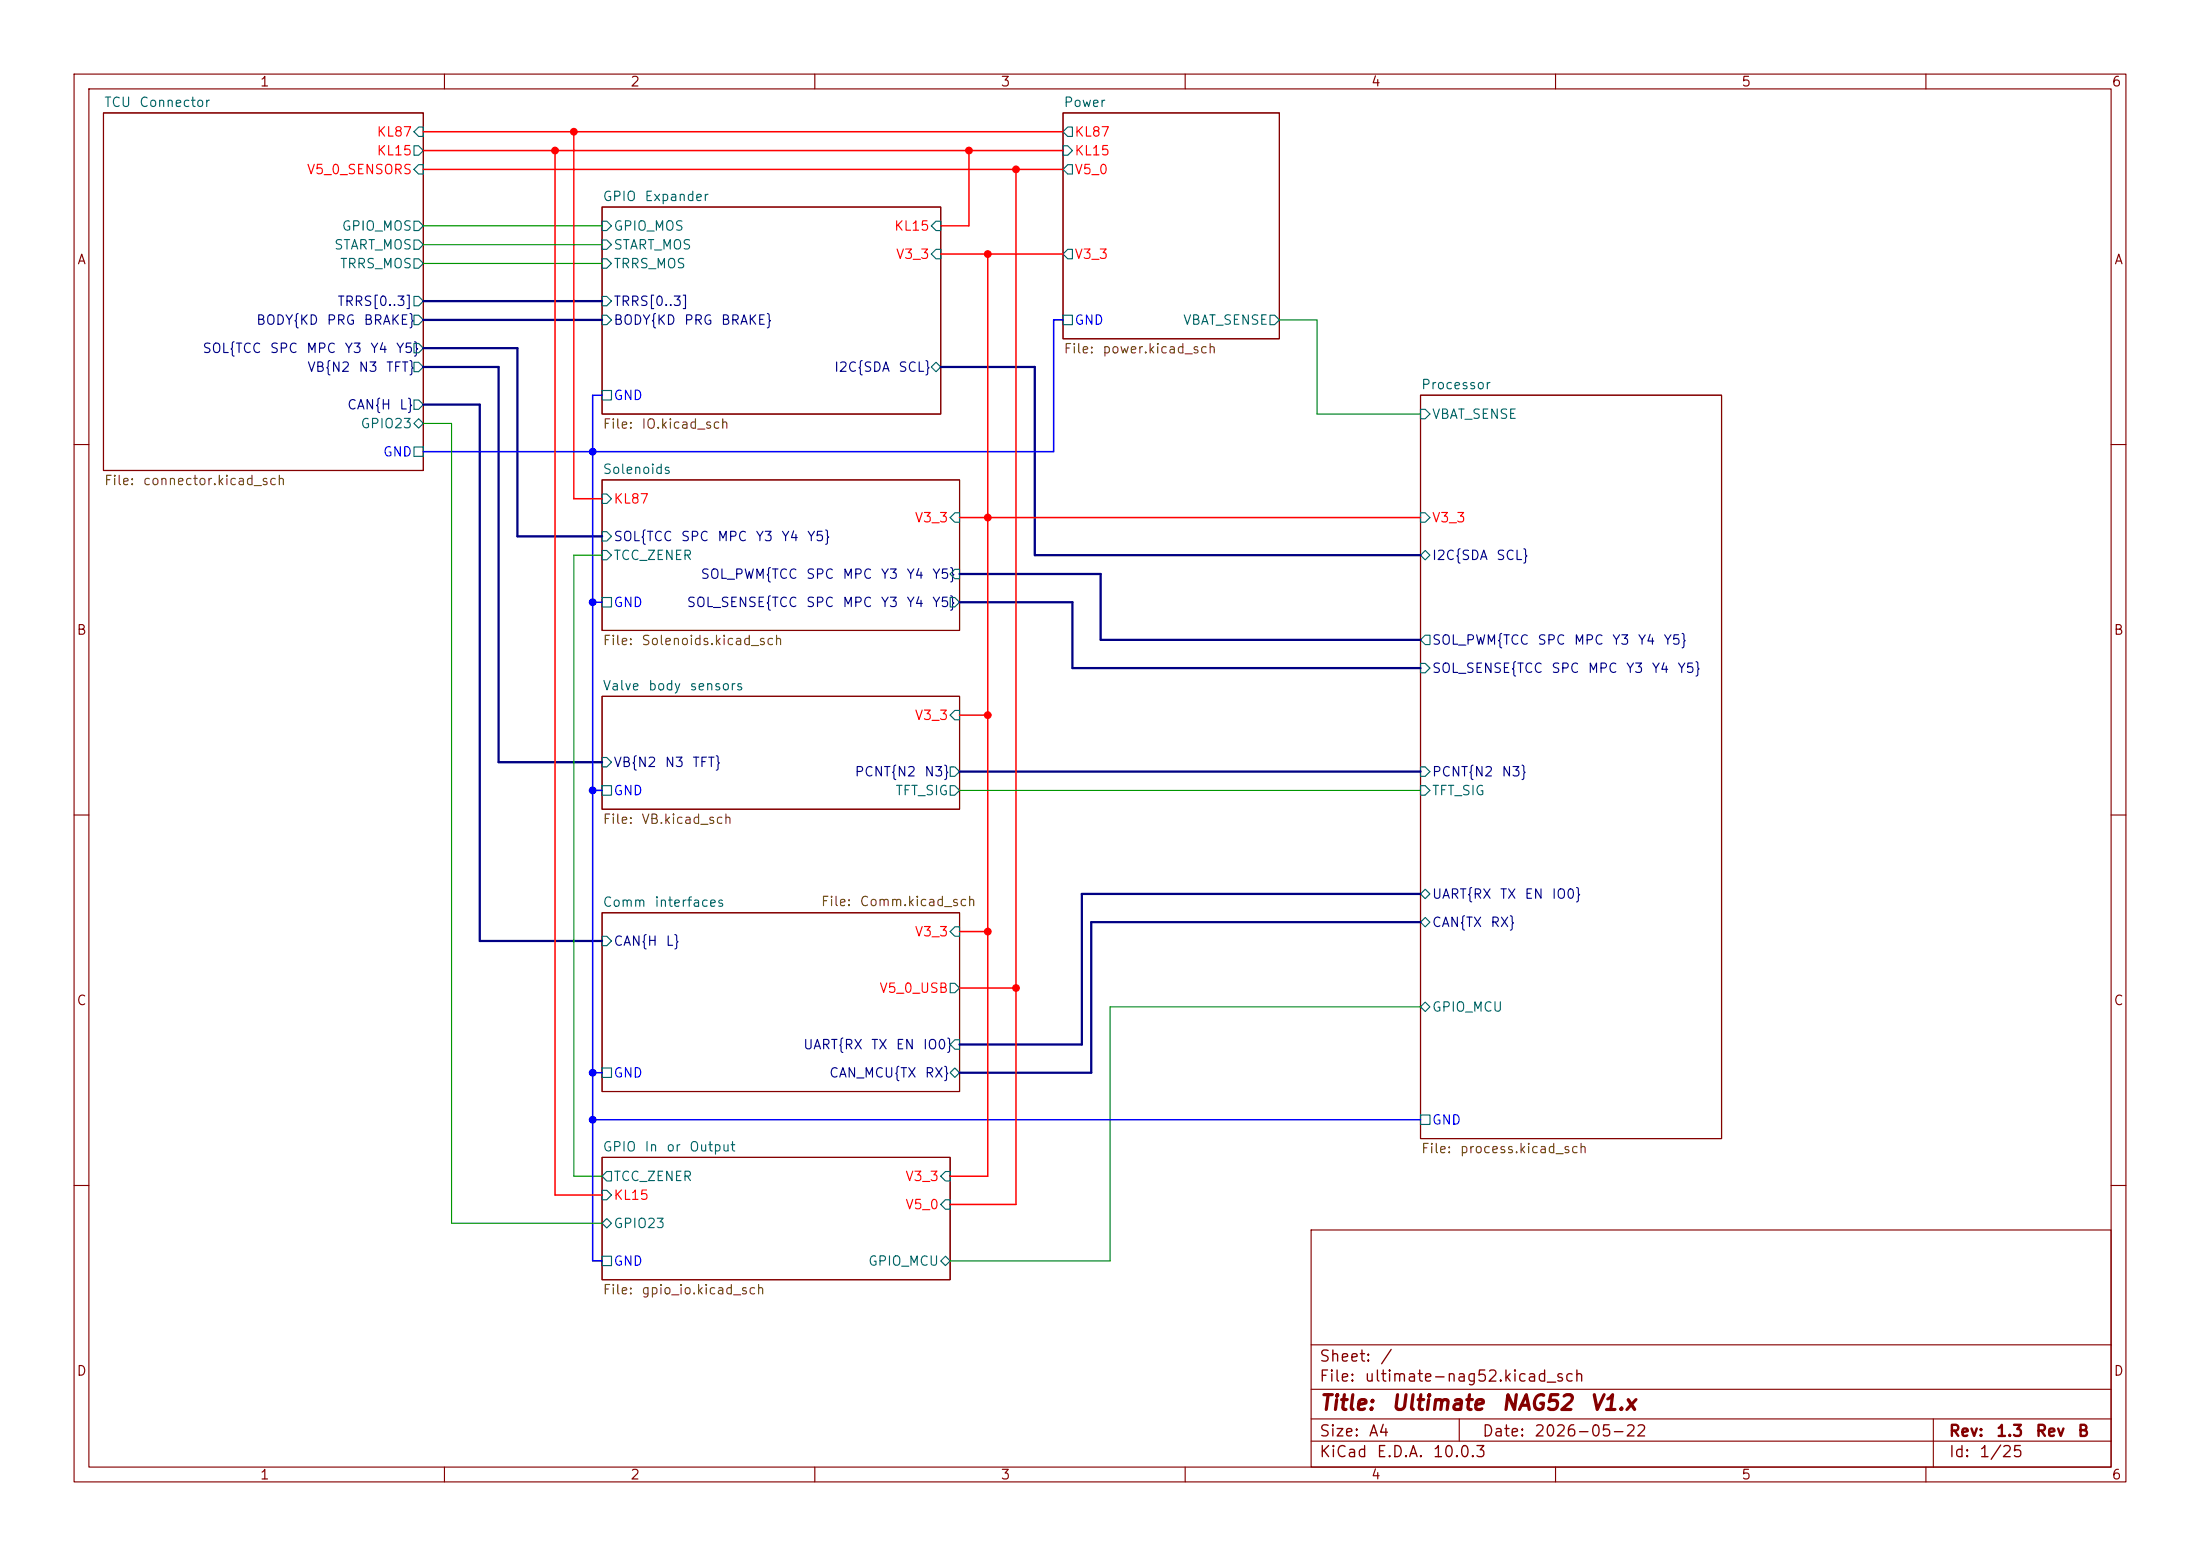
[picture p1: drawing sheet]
<svg xmlns="http://www.w3.org/2000/svg" width="297mm" height="210mm" viewBox="0 0 297 210" stroke-linecap="round" stroke-linejoin="round" font-family="sans-serif">
<g fill="none" stroke="#840000" stroke-width=".15">
<path d="M10 10h277v190h-277zM12 12h273v186h-273zM14 15.2h43.1v48.3h-43.1zM60 10v2M110 10v2M143.5 15.2h29.2v30.5h-29.2zM160 10v2M210 10v2M260 10v2M81.3 27.9h45.7v28h-45.7zM191.8 53.3h40.6v100.4h-40.6zM10 60h2"/>
<path d="M81.3 64.8h48.2v20.3h-48.2zM285 60h2M81.3 94h48.2v15.2h-48.2zM10 110h2M285 110h2M81.3 123.2h48.2v24.1h-48.2zM81.3 156.2h47v16.5h-47zM10 160h2M177 166h108v32h-108zM285 160h2M60 198v2M110 198v2"/>
<path d="M160 198v2M177 194.5h108M177 191.5h108M177 187.5h108M177 181.5h108M197 191.5v3M210 198v2M260 198v2M261 191.5v6.5"/>
</g>
<g fill="none" stroke="#006464" stroke-width=".15">
<path d="M55.9 17.8l.6-.7h.6v1.3h-.6zM55.9 19.7h.6l.6 .6-.6 .7h-.6zM143.5 19.7h.6l.7 .6-.7 .7h-.6zM144.1 17.1h.7v1.3h-.7l-.6-.6zM55.9 29.8h.6l.6 .7-.6 .6h-.6zM55.9 32.4h.6l.6 .6-.6 .7h-.6zM55.9 34.9h.6l.6 .7-.6 .6h-.6zM56.5 22.2h.6v1.3h-.6l-.6-.6zM81.3 29.8h.6l.6 .7-.6 .6h-.6zM81.3 32.4h.6l.6 .6-.6 .7h-.6zM81.3 34.9h.6l.6 .7-.6 .6h-.6zM126.4 33.7h.6v1.2h-.6l-.7-.6z"/>
<path d="M126.4 29.8h.6v1.3h-.6l-.7-.6zM144.1 22.2h.7v1.3h-.7l-.6-.6zM144.1 33.7h.7v1.2h-.7l-.6-.6zM55.9 57.2l.6-.7 .6 .7-.6 .6zM55.9 42.5h.6l.6 .7-.6 .6h-.6zM55.9 54h.6l.6 .6-.6 .6h-.6zM55.9 40h.6l.6 .6-.6 .7h-.6zM55.9 46.4h.6l.6 .6-.6 .6h-.6zM55.9 48.9h.6l.6 .6-.6 .7h-.6zM81.3 52.7h1.2v1.3h-1.2zM81.3 42.5h.6l.6 .7-.6 .6h-.6zM81.3 40h.6l.6 .6-.6 .7h-.6z"/>
<path d="M125.7 49.5l.7-.6 .6 .6-.6 .7zM143.5 42.5h1.3v1.3h-1.3zM171.4 42.5h.7l.6 .7-.6 .6h-.7zM191.8 55.2h.6l.6 .7-.6 .6h-.6zM55.9 60.3h1.2v1.3h-1.2zM81.3 66.7h.6l.6 .6-.6 .6h-.6zM81.3 71.8h.6l.6 .6-.6 .6h-.6zM81.3 74.3h.6l.6 .6-.6 .7h-.6zM128.9 69.2h.6v1.3h-.6l-.6-.6zM128.9 76.8h.6v1.3h-.6l-.6-.6zM191.8 69.2h.6l.6 .7-.6 .6h-.6zM192.4 74.3l.6 .6-.6 .7-.6-.7z"/>
<path d="M81.3 80.6h1.2v1.3h-1.2zM128.3 80.6h.6l.6 .7-.6 .6h-.6zM128.9 95.9h.6v1.3h-.6l-.6-.7zM191.8 89.5h.6l.6 .7-.6 .6h-.6zM192.4 85.7h.6v1.3h-.6l-.6-.6zM81.3 106h1.2v1.3h-1.2zM81.3 102.2h.6l.6 .7-.6 .6h-.6zM128.3 106h.6l.6 .7-.6 .6h-.6zM128.3 103.5h.6l.6 .6-.6 .7h-.6zM191.8 103.5h.6l.6 .6-.6 .7h-.6zM191.8 106h.6l.6 .7-.6 .6h-.6zM81.3 126.4h.6l.6 .6-.6 .6h-.6z"/>
<path d="M128.3 132.7h.6l.6 .7-.6 .6h-.6zM128.9 125.1h.6v1.3h-.6l-.6-.7zM191.8 124.5l.6-.7 .6 .7-.6 .6zM191.8 135.9l.6-.6 .6 .6-.6 .6zM192.4 120l.6 .7-.6 .6-.6-.6zM81.3 144.1h1.2v1.3h-1.2zM81.9 158.1h.6v1.3h-.6l-.6-.6zM127.6 158.1h.7v1.3h-.7l-.6-.6zM128.3 144.8l.6-.7 .6 .7-.6 .6zM128.9 140.3h.6v1.3h-.6l-.6-.6zM191.8 150.5h1.2v1.3h-1.2zM81.3 169.5h1.2v1.3h-1.2z"/>
<path d="M81.3 160.7h.6l.6 .6-.6 .6h-.6zM81.9 164.5l.6 .6-.6 .6-.6-.6zM127 170.2l.6-.7 .7 .7-.7 .6zM127.6 161.9h.7v1.3h-.7l-.6-.6z"/>
</g>
<path d="M57.1 47h12.7v25.4h11.5M57.1 43.2h24.2M57.1 54.6h7.7v72.4h16.5M57.1 49.5h10.2v53.4h14M57.1 40.6h24.2M127 49.5h12.7v25.4h52.1M129.5 77.5h19.1v8.9h43.2M129.5 81.3h15.3v8.9h47M129.5 104.1h62.3M191.8 120.7h-45.8v20.3h-16.5M191.8 124.5h-44.5v20.3h-17.8" fill="none" stroke="#000084" stroke-width=".3"/>
<path d="M57.1 30.5h24.2M57.1 35.6h24.2M57.1 33h24.2M57.1 57.2h3.9v107.9h20.3M172.7 43.2h5.1v12.7h14M81.3 74.9h-3.8v83.9h3.8M129.5 106.7h62.3M191.8 135.9h-41.9v34.3h-21.6" fill="none" stroke="#009600" stroke-width=".15"/>
<path d="M81.3 53.3h-1.3v116.9h1.3M143.5 43.2h-1.3v17.8h-85.1M80 81.3h1.3M80 106.7h1.3M80 144.8h1.3M80 151.1h111.8" fill="none" stroke="#00f" stroke-width=".2"/>
<g fill="none" stroke="#f00" stroke-width=".2">
<path d="M57.1 17.8h86.4M77.5 17.8v49.5h3.8M57.1 22.9h86.4M57.1 20.3h86.4M74.9 20.3v141h6.4M127 34.3h16.5M130.8 20.3v10.2h-3.8M133.3 34.3v124.5h-5M137.2 22.9v139.7h-8.9M129.5 69.9h62.3M129.5 96.5h3.8M129.5 133.4h7.7"/>
<path d="M129.5 125.7h3.8"/>
</g>
<g fill="#f00" stroke="#f00" stroke-width=".14">
<circle cx="133.3" cy="96.5" r=".46"/>
<circle cx="133.3" cy="125.7" r=".46"/>
<circle cx="137.2" cy="133.4" r=".46"/>
<circle cx="74.9" cy="20.3" r=".46"/>
<circle cx="77.5" cy="17.8" r=".46"/>
<circle cx="133.3" cy="69.9" r=".46"/>
<circle cx="133.3" cy="34.3" r=".46"/>
<circle cx="137.2" cy="22.9" r=".46"/>
<circle cx="130.8" cy="20.3" r=".46"/>
</g>
<g fill="#00f" stroke="#00f" stroke-width=".14">
<circle cx="80" cy="106.7" r=".46"/>
<circle cx="80" cy="144.8" r=".46"/>
<circle cx="80" cy="151.1" r=".46"/>
<circle cx="80" cy="61" r=".46"/>
<circle cx="80" cy="81.3" r=".46"/>
</g>
<g font-size="2" fill="#840000">
<text x="178" y="190.8">Title:</text>
<text x="187.7" y="190.8">Ultimate</text>
<text x="202.6" y="190.8">NAG52</text>
<text x="214.5" y="190.8">V1.x</text>
</g>
<g font-size="1.5" fill="#840000">
<text x="178" y="184.2">Sheet:</text>
<text x="186.2" y="184.2">/</text>
<text x="178" y="186.9">File:</text>
<text x="184.1" y="186.9">ultimate-nag52.kicad_sch</text>
<text x="178" y="197.1">KiCad</text>
<text x="178" y="194.3">Size:</text>
<text x="184.7" y="194.3">A4</text>
<text x="185.7" y="197.1">E.D.A.</text>
<text x="193.3" y="197.1">10.0.3</text>
<text x="200" y="194.3">Date:</text>
<text x="207" y="194.3">2026-05-22</text>
<text x="263" y="194.3">Rev:</text>
<text x="263" y="197.1">Id:</text>
<text x="267.1" y="197.1">1/25</text>
<text x="269.4" y="194.3">1.3</text>
<text x="274.7" y="194.3">Rev</text>
<text x="280.4" y="194.3">B</text>
</g>
<g font-size="1.3" fill="#840000">
<text x="35" y="12">1</text>
<text x="85" y="12">2</text>
<text x="135" y="12">3</text>
<text x="185" y="12">4</text>
<text x="235" y="12">5</text>
<text x="285" y="12">6</text>
<text x="10.3" y="36">A</text>
<text x="285.3" y="36">A</text>
<text x="10.3" y="86">B</text>
<text x="285.3" y="86">B</text>
<text x="10.3" y="136">C</text>
<text x="285.3" y="136">C</text>
<text x="10.3" y="186">D</text>
<text x="285.3" y="186">D</text>
<text x="35" y="200">1</text>
<text x="85" y="200">2</text>
<text x="135" y="200">3</text>
<text x="185" y="200">4</text>
<text x="235" y="200">5</text>
<text x="285" y="200">6</text>
</g>
<g font-size="1.3" fill="#006464">
<text x="14" y="14.8">TCU</text>
<text x="18.7" y="14.8">Connector</text>
<text x="143.5" y="14.8">Power</text>
<text x="81.3" y="27.5">GPIO</text>
<text x="86.9" y="27.5">Expander</text>
<text x="45" y="34">START_MOS</text>
<text x="46.1" y="31.5">GPIO_MOS</text>
<text x="82.7" y="31.5">GPIO_MOS</text>
<text x="82.7" y="34">START_MOS</text>
<text x="45.8" y="36.5">TRRS_MOS</text>
<text x="82.7" y="36.5">TRRS_MOS</text>
<text x="159.6" y="44.2">VBAT_SENSE</text>
<text x="191.8" y="52.9">Processor</text>
<text x="48.6" y="58.1">GPIO23</text>
<text x="193.2" y="56.9">VBAT_SENSE</text>
<text x="81.3" y="64.3">Solenoids</text>
<text x="82.7" y="75.9">TCC_ZENER</text>
<text x="81.3" y="93.5">Valve</text>
<text x="87.4" y="93.5">body</text>
<text x="93" y="93.5">sensors</text>
<text x="120.8" y="107.7">TFT_SIG</text>
<text x="193.2" y="107.7">TFT_SIG</text>
<text x="81.3" y="122.7">Comm</text>
<text x="88.3" y="122.7">interfaces</text>
<text x="193.2" y="136.9">GPIO_MCU</text>
<text x="81.3" y="155.7">GPIO</text>
<text x="86.9" y="155.7">In</text>
<text x="89.9" y="155.7">or</text>
<text x="93" y="155.7">Output</text>
<text x="82.7" y="159.7">TCC_ZENER</text>
<text x="82.7" y="166.1">GPIO23</text>
<text x="117.1" y="171.2">GPIO_MCU</text>
</g>
<g font-size="1.3" fill="#f00">
<text x="41.3" y="23.8">V5_0_SENSORS</text>
<text x="50.8" y="18.8">KL87</text>
<text x="50.8" y="21.3">KL15</text>
<text x="145" y="23.8">V5_0</text>
<text x="145" y="21.3">KL15</text>
<text x="145" y="18.8">KL87</text>
<text x="120.6" y="31.5">KL15</text>
<text x="120.9" y="35.3">V3_3</text>
<text x="145" y="35.3">V3_3</text>
<text x="82.7" y="68.3">KL87</text>
<text x="123.4" y="70.8">V3_3</text>
<text x="193.2" y="70.8">V3_3</text>
<text x="123.4" y="97.5">V3_3</text>
<text x="123.4" y="126.7">V3_3</text>
<text x="118.6" y="134.3">V5_0_USB</text>
<text x="122.1" y="159.7">V3_3</text>
<text x="82.7" y="162.3">KL15</text>
<text x="122.1" y="163.5">V5_0</text>
</g>
<g font-size="1.3" fill="#000084">
<text x="45.4" y="41.6">TRRS[0..3]</text>
<text x="82.7" y="41.6">TRRS[0..3]</text>
<text x="27.2" y="48">SOL{TCC</text>
<text x="34.5" y="44.2">BODY{KD</text>
<text x="36.3" y="48">SPC</text>
<text x="41.3" y="48">MPC</text>
<text x="44" y="44.2">PRG</text>
<text x="46.4" y="48">Y3</text>
<text x="49" y="44.2">BRAKE}</text>
<text x="49.9" y="48">Y4</text>
<text x="53.4" y="48">Y5}</text>
<text x="82.7" y="44.2">BODY{KD</text>
<text x="92.3" y="44.2">PRG</text>
<text x="97.2" y="44.2">BRAKE}</text>
<text x="41.4" y="50.5">VB{N2</text>
<text x="48.3" y="50.5">N3</text>
<text x="52" y="50.5">TFT}</text>
<text x="112.5" y="50.5">I2C{SDA</text>
<text x="121.2" y="50.5">SCL}</text>
<text x="46.8" y="55.6">CAN{H</text>
<text x="53.8" y="55.6">L}</text>
<text x="82.7" y="73.4">SOL{TCC</text>
<text x="91.8" y="73.4">SPC</text>
<text x="96.8" y="73.4">MPC</text>
<text x="101.9" y="73.4">Y3</text>
<text x="105.4" y="73.4">Y4</text>
<text x="108.9" y="73.4">Y5}</text>
<text x="193.2" y="75.9">I2C{SDA</text>
<text x="201.9" y="75.9">SCL}</text>
<text x="92.6" y="82.3">SOL_SENSE{TCC</text>
<text x="94.5" y="78.4">SOL_PWM{TCC</text>
<text x="108.7" y="78.4">SPC</text>
<text x="108.7" y="82.3">SPC</text>
<text x="113.6" y="78.4">MPC</text>
<text x="113.6" y="82.3">MPC</text>
<text x="118.8" y="78.4">Y3</text>
<text x="118.8" y="82.3">Y3</text>
<text x="122.3" y="78.4">Y4</text>
<text x="122.3" y="82.3">Y4</text>
<text x="125.7" y="78.4">Y5}</text>
<text x="125.7" y="82.3">Y5}</text>
<text x="193.2" y="87.3">SOL_PWM{TCC</text>
<text x="207.5" y="87.3">SPC</text>
<text x="212.4" y="87.3">MPC</text>
<text x="217.5" y="87.3">Y3</text>
<text x="221" y="87.3">Y4</text>
<text x="224.5" y="87.3">Y5}</text>
<text x="193.2" y="91.1">SOL_SENSE{TCC</text>
<text x="209.3" y="91.1">SPC</text>
<text x="214.3" y="91.1">MPC</text>
<text x="219.4" y="91.1">Y3</text>
<text x="222.9" y="91.1">Y4</text>
<text x="226.4" y="91.1">Y5}</text>
<text x="82.7" y="103.8">VB{N2</text>
<text x="89.7" y="103.8">N3</text>
<text x="93.4" y="103.8">TFT}</text>
<text x="115.3" y="105.1">PCNT{N2</text>
<text x="124.7" y="105.1">N3}</text>
<text x="193.2" y="105.1">PCNT{N2</text>
<text x="202.6" y="105.1">N3}</text>
<text x="193.2" y="125.4">CAN{TX</text>
<text x="193.2" y="121.6">UART{RX</text>
<text x="201.1" y="125.4">RX}</text>
<text x="202.4" y="121.6">TX</text>
<text x="205.7" y="121.6">EN</text>
<text x="209.4" y="121.6">IO0}</text>
<text x="82.7" y="128">CAN{H</text>
<text x="89.8" y="128">L}</text>
<text x="108.3" y="141.9">UART{RX</text>
<text x="117.5" y="141.9">TX</text>
<text x="120.8" y="141.9">EN</text>
<text x="124.5" y="141.9">IO0}</text>
<text x="111.9" y="145.8">CAN_MCU{TX</text>
<text x="124.8" y="145.8">RX}</text>
</g>
<g font-size="1.3" fill="#00f">
<text x="145" y="44.2">GND</text>
<text x="82.7" y="54.3">GND</text>
<text x="51.6" y="61.9">GND</text>
<text x="82.7" y="82.3">GND</text>
<text x="82.7" y="107.7">GND</text>
<text x="82.7" y="145.8">GND</text>
<text x="193.2" y="152.1">GND</text>
<text x="82.7" y="171.2">GND</text>
</g>
<g font-size="1.3" fill="#725600">
<text x="143.5" y="48">File:</text>
<text x="148.7" y="48">power.kicad_sch</text>
<text x="81.3" y="58.2">File:</text>
<text x="86.5" y="58.2">IO.kicad_sch</text>
<text x="14" y="65.8">File:</text>
<text x="19.2" y="65.8">connector.kicad_sch</text>
<text x="81.3" y="87.4">File:</text>
<text x="86.5" y="87.4">Solenoids.kicad_sch</text>
<text x="81.3" y="111.5">File:</text>
<text x="86.5" y="111.5">VB.kicad_sch</text>
<text x="110.7" y="122.6">File:</text>
<text x="116" y="122.6">Comm.kicad_sch</text>
<text x="191.8" y="156">File:</text>
<text x="197" y="156">process.kicad_sch</text>
<text x="81.3" y="175">File:</text>
<text x="86.5" y="175">gpio_io.kicad_sch</text>
</g>
</svg>
